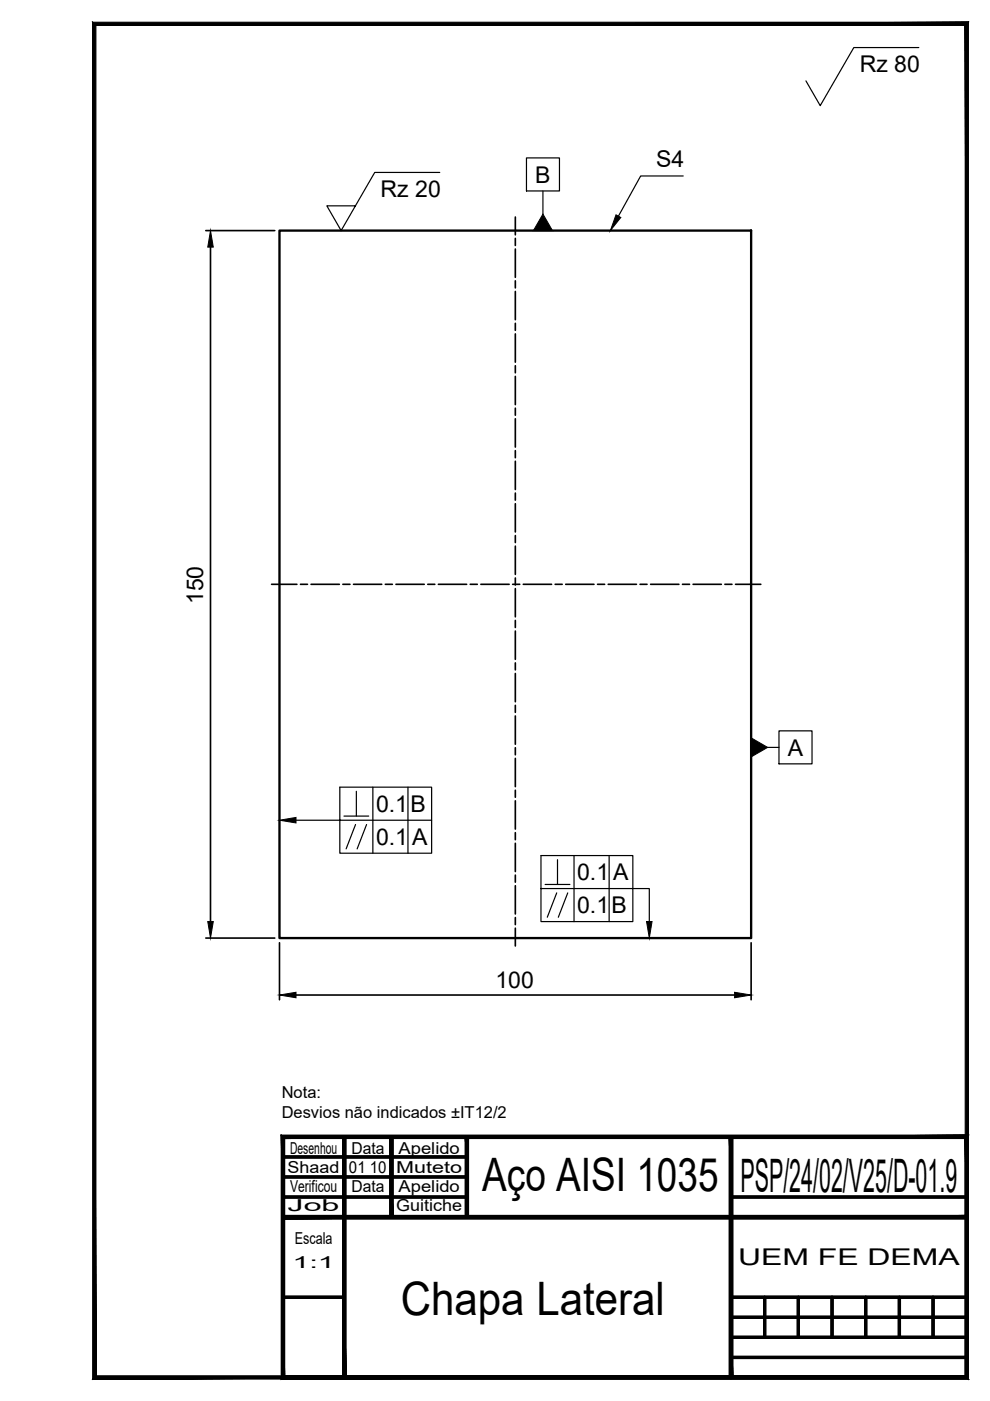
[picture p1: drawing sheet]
<svg xmlns="http://www.w3.org/2000/svg" width="210mm" height="297mm" viewBox="0 0 210 297" stroke-linecap="round" stroke-linejoin="round" font-family="sans-serif">
<!-- layer: MD_Visible -->
<path d="M59.3 48.9h100v150h-100z" fill="none" stroke="#000" stroke-width=".5"/>
<!-- layer: contornos visiveis -->
<g fill="#000" stroke="#000" stroke-width=".21">
<path d="M60 257.7v.7l145-.7zM60 258.4l145-.7v.7z"/>
<path d="M60 257.7v.7l145-.7zM60 258.4l145-.7v.7z"/>
<path d="M72.6 241l.7 51v-51zM72.6 241l.7 51h-.7z"/>
<path d="M82.6 241v17h.7zM82.6 241h.7v17z"/>
<path d="M82.6 241l.7 17v-17zM82.6 241l.7 17h-.7z"/>
<path d="M98.6 241v17h.7zM98.6 241h.7v17z"/>
<path d="M98.6 241l.7 17v-17zM98.6 241l.7 17h-.7z"/>
<path d="M154.6 241l.7 51v-51zM154.6 241l.7 51h-.7z"/>
<path d="M154.6 241l.7 51v-51zM154.6 241l.7 51h-.7z"/>
<path d="M60 258.4h145v-.7zM60 257.7h145l-145 .7z"/>
<path d="M60 258.4h145v-.7zM60 257.7h145l-145 .7z"/>
<path d="M20.3 291.7l-.7 .7 185-.7zM19.6 292.4l185-.7 .7 .7zM204.6 5.4v286.3l.7 .7zM205.3 4.7v287.7l-.7-287zM20.3 5.4h184.3l.7-.7zM19.6 4.7h185.7l-185 .7zM19.6 4.7l.7 287v-286.3zM19.6 4.7l.7 287-.7 .7z"/>
<path d="M60.3 291.7l-.7 .7 145-.7zM59.6 292.4l145-.7 .7 .7zM204.6 241.4v50.3l.7 .7zM205.3 240.7v51.7l-.7-51zM60.3 241.4h144.3l.7-.7zM59.6 240.7h145.7l-145 .7zM59.6 240.7l.7 51v-50.3zM59.6 240.7l.7 51-.7 .7z"/>
<path d="M60.3 291.7l-.7 .7 145-.7zM59.6 292.4l145-.7 .7 .7zM204.6 241.4v50.3l.7 .7zM205.3 240.7v51.7l-.7-51zM60.3 241.4h144.3l.7-.7zM59.6 240.7h145.7l-145 .7zM59.6 240.7l.7 51v-50.3zM59.6 240.7l.7 51-.7 .7z"/>
<path d="M72.6 241v51h.7zM72.6 241h.7v51z"/>
<path d="M154.6 241v51h.7zM154.6 241h.7v51z"/>
<path d="M154.6 241v51h.7zM154.6 241h.7v51z"/>
</g>
<g fill="none" stroke="#000" stroke-width=".7">
<path d="M60 241h145v51h-145zM60 245.3h39M60 249.5h39M60 253.8h39M60 258h145M73 241v51M83 241v17M99 241v17M155 241v51M155 253.8h50M60 275h13M155 275h50"/>
<path d="M155 279.3h50M162.1 275v8.5M169.3 275v8.5M176.4 275v8.5M183.5 275v8.5M190.7 275v8.5M197.8 275v8.5M155 283.5h50M155 287.8h50"/>
</g>
<!-- layer: cotagem -->
<path d="M43.6 48.9h14.7M44.6 52.4v143M43.6 198.9h14.7M59.3 199.9v12.1M159.3 199.9v12.1M62.8 211h93" fill="none" stroke="#000" stroke-width=".35"/>
<path d="M44.6 48.9l.6 3.5h-1.2zM44 195.4h1.2l-.6 3.5zM59.3 211l3.5-.6v1.1zM155.8 210.4l3.5 .6-3.5 .5z" fill="#000" stroke="#000" stroke-width=".21"/>
<!-- layer: AM_5 -->
<g fill="none" stroke="#000" stroke-width=".25">
<path d="M194.8 10.1h-13.8l-7.1 12.3-3-5.2M93.2 36.6h-13.8l-7.1 12.3-3-5.3h6.1M111.6 33.5h7v7h-7zM144.9 37.3h-9.1l-4.7 8.5M115.1 40.5v4.9M162.8 158.5h2.4M165.2 155h7v7h-7zM62.8 173.9h28.7v7h-19.4v-14h19.4v7M72.9 173h5.3M75.4 174.8l-2 5.2M75.6 167.8v5.2M77.7 174.8l-2 5.2"/>
<path d="M79.1 166.9v14M86.5 166.9v14M114.7 188.4h19.5v7h-19.5v-14h19.5v7h3.5v7M115.6 187.5h5.2M118 189.3l-2 5.2M118.2 182.3v5.2M120.4 189.3l-2 5.2M121.7 181.4v14M129.1 181.4v14"/>
</g>
<path d="M115.1 45.4l2 3.5h-4zM130.6 45.5l1 .6-2.2 2.8zM159.3 156.4l3.5 2.1-3.5 2zM59.3 173.9l3.5-.6v1.2zM137.1 195.4h1.2l-.6 3.5z" fill="#000" stroke="#000" stroke-width=".21"/>
<!-- layer: linha de eixo -->
<g fill="none" stroke="#000" stroke-width=".35">
<path d="M109.3 46v3.8M109.3 50.5v1.5M109.3 52.8v6M109.3 59.5v1.5M109.3 61.8v6M109.3 68.5v1.5M109.3 70.8v6M109.3 77.5v1.5M109.3 79.8v6M109.3 86.5v1.5M109.3 88.8v6M109.3 95.5v1.5"/>
<path d="M109.3 97.8v6M109.3 104.5v1.5M109.3 106.8v6M109.3 113.5v1.5M109.3 115.8v6M57.6 123.9h5.3M63.7 123.9h1.5M65.9 123.9h6M72.7 123.9h1.5M75 123.9h5.9M81.7 123.9h1.5M83.9 123.9h6"/>
<path d="M90.7 123.9h1.5M92.9 123.9h6M99.7 123.9h1.5M101.9 123.9h6M108.7 123.9h1.5M109.3 122.5v1.5M109.3 124.8v6M109.3 131.5v1.5M109.3 133.8v6M110.9 123.9h6M117.7 123.9h1.5M119.9 123.9h6"/>
<path d="M126.7 123.9h1.5M128.9 123.9h6M135.7 123.9h1.5M137.9 123.9h6M144.7 123.9h1.5M146.9 123.9h6M153.7 123.9h1.5M155.9 123.9h5.4M109.3 140.5v1.5M109.3 142.8v6M109.3 149.5v1.5M109.3 151.8v6"/>
<path d="M109.3 158.5v1.5M109.3 160.8v6M109.3 167.5v1.5M109.3 169.8v6M109.3 176.5v1.5M109.3 178.8v6M109.3 185.5v1.5M109.3 187.8v6M109.3 194.5v1.5M109.3 196.8v3.8"/>
</g>
<g font-size="9.8">
<text x="102.2" y="252.6">Aço AISI 1035</text>
<text x="157" y="252.8">PSP/24/02/V25/D-01.9</text>
<text x="85" y="278.8">Chapa Lateral</text>
</g>
<g font-size="4.9">
<text x="182.3" y="15.3">Rz 80</text>
<text x="139.1" y="35.5">S4</text>
<text x="80.7" y="41.8">Rz 20</text>
<text x="113.4" y="38.7">B</text>
<text x="43.1" y="128.1" transform="rotate(-90 43.1 128.1)">150</text>
<text x="167" y="160.2">A</text>
<text x="79.7" y="172.1">0.1</text>
<text x="87" y="172.1">B</text>
<text x="79.7" y="179.1">0.1</text>
<text x="87.4" y="179.2">A</text>
<text x="122.4" y="186.6">0.1</text>
<text x="130" y="186.6">A</text>
<text x="122.4" y="193.6">0.1</text>
<text x="129.7" y="193.7">B</text>
<text x="105" y="209.4">100</text>
<text x="156.5" y="268.1">UEM FE DEMA</text>
</g>
<g font-size="3.5">
<text x="59.7" y="232.9">Nota:</text>
<text x="59.7" y="237.1">Desvios não indicados ±IT12/2</text>
<text x="61.5" y="244.6">Desenhou</text>
<text x="74.5" y="244.6">Data</text>
<text x="84.5" y="244.6">Apelido</text>
<text x="61" y="248.8">Shaad</text>
<text x="74" y="248.8">01 10</text>
<text x="84" y="248.8">Muteto</text>
<text x="61" y="256.8">Job</text>
<text x="61.5" y="252.6">Verificou</text>
<text x="74.5" y="252.6">Data</text>
<text x="84" y="256.8">Guitiche</text>
<text x="84.5" y="252.6">Apelido</text>
<text x="62.5" y="263.6">Escala</text>
<text x="62" y="268.8">1:1</text>
</g>
</svg>
